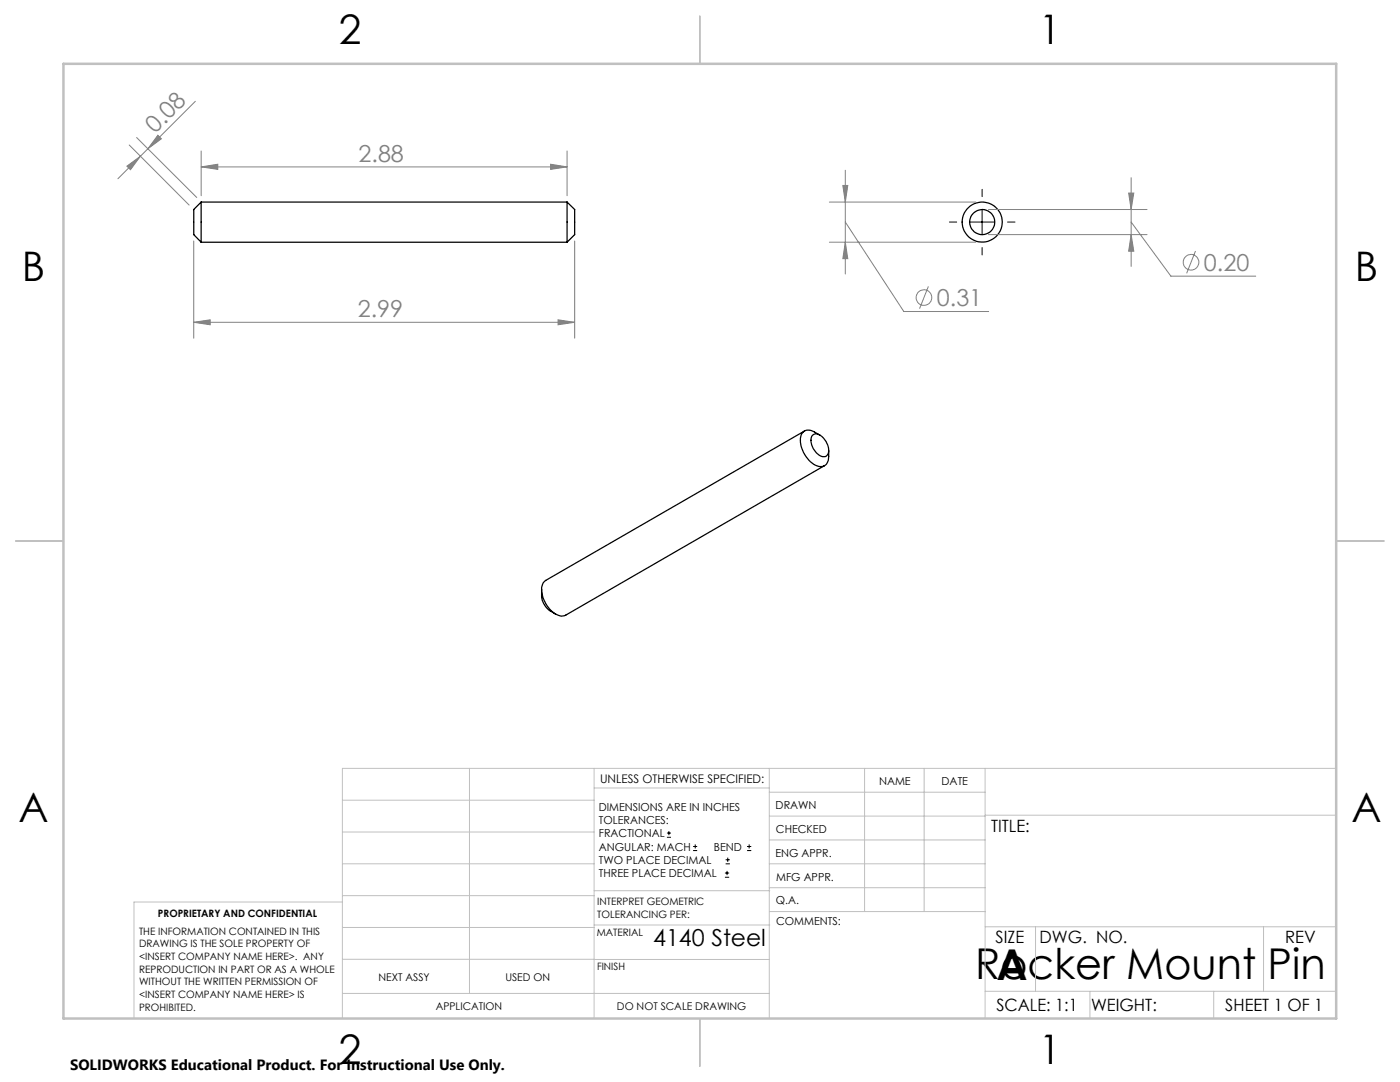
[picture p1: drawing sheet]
<svg xmlns="http://www.w3.org/2000/svg" width="279mm" height="216mm" viewBox="0 0 279 216" stroke-linecap="round" stroke-linejoin="round" font-family="sans-serif">
<g fill="none" stroke="#000" stroke-width=".25">
<path d="M40.1 40.3v8M40.1 40.3l-1.4 1.5v5l1.4 1.5M40.1 40.3h73.1M40.1 48.3h73.1M113.2 40.3v8M113.2 40.3l1.5 1.5v5l-1.5 1.5M160.5 86l-51.6 29.8-.5 .5-.3 1.4M162.1 86.9a1.35 1.35 0 0 1 2.1 .3 3.2 3.2 0 0 1 1 3.5 1.29 1.29 0 0 1-2-.1 3.1 3.1 0 0 1-1.1-3.7zM163.6 86.8l-1-.6a1.71 1.71 0 0 0-2-.2 1.71 1.71 0 0 0-.9 1.8 5.8 5.8 0 0 0 3.7 5.3 1.66 1.66 0 0 0 2-2v-1.2M164.5 92.9l-51.6 29.8a2.94 2.94 0 0 1-3.4-1.4 6.2 6.2 0 0 1-1.4-3.6M108.1 117.7v1.2a3.9 3.9 0 0 0 1.8 3l1 .7"/>
<circle cx="196" cy="44.3" r="4"/>
<circle cx="196" cy="44.3" r="2.49"/>
</g>
<g fill="none" stroke="#808080" stroke-width=".2">
<path d="M25.3 33.2l2.7-2-2 2.7zM25.8 28.9l11.9 12M27.3 27.4l12 12M31.5 27l.7 .7-2.7 2zM39 20.2l-15.5 15.5M40.1 33.3l3.4-.5v1zM40.1 30.1v9M40.1 33.3h73.1M109.9 32.8l3.3 .5-3.3 .5zM113.2 30.1v9M168.2 37h1l-.5 3.3zM168.7 34v20.7"/>
<path d="M225.2 38.5h1.1l-.6 3.3zM225.7 35.5v17.7M38.7 48.1v19.4M114.7 48.1v19.4M165.5 40.3h29.2M165.5 48.3h29.2M168.7 48.3l.5 3.3h-1zM168.7 44.3l11.7 17.9h16.9M185.3 57.2l-1.8 4.4M197.3 41.8h31.6M197.3 46.8h31.6M225.7 46.8l.6 3.3h-1.1z"/>
<path d="M225.7 44.3l8 10.8h16.9M238.6 50.1l-1.8 4.4M38.7 64.3l3.2-.5v1zM38.7 64.3h76M111.4 63.8l3.3 .5-3.3 .5z"/>
<circle cx="184.4" cy="59.4" r="1.56"/>
<circle cx="237.7" cy="52.3" r="1.56"/>
</g>
<g fill="none" stroke="#000" stroke-width=".2">
<path d="M196 37.8v1.4M189.5 44.3h1.4M193.5 44.3h5M196 41.8v5M196 49.4v1.5M201.1 44.3h1.5M133.1 167.1h.8M133.1 166.2h.8M133.5 165.8v.9M138.3 169.7h.8M138.3 168.9h.8M138.7 168.5v.8"/>
<path d="M144.7 175h.8M144.7 174.2h.8M144.8 172.4h.9M144.8 171.6h.9M145.1 173.8v.8M145.2 171.1v.9M149.1 169.7h.8M149.1 168.9h.8M149.5 168.5v.8"/>
</g>
<g fill="none" stroke="#c0c0c0" stroke-width=".2">
<path d="M68.3 159.7h50.3M93.7 153.3v44.9M118.6 153.3v49.9M118.6 157.2h34.9M153.5 153.3v49.9M153.5 158.1h43.1M172.5 153.3v28.6M184.4 153.3v28.6M196.6 153.3v49.9M266.7 153.3h-198.4v49.9M68.3 178.7h50.3M68.3 172.4h50.3"/>
<path d="M68.3 166h50.3M68.3 180h-41.6v23.2M118.6 177.7h35M153.5 167.6h43.1M153.5 162.8h43.1M153.5 172.4h43.1M153.5 177.1h43.1M196.6 162.7h70.1M68.3 198.2h85.2M68.3 191.4l85.2 .1M68.3 185.1h50.3M118.6 184.6h35"/>
<path d="M153.6 181.9h43M196.6 197.8h70.1M196.6 184.9h70.1M206.7 184.9v12.9M217.5 197.8v5.4M242.2 197.8v5.4M252.2 184.9v12.9"/>
</g>
<path d="M139.7 3.2v9.5M3.1 107.9h9.6M266.7 107.9h9.5M139.7 203.2v9.6" fill="none" stroke="#c0c0c0" stroke-width=".25"/>
<path d="M12.7 12.7h254v190.5h-254z" fill="none" stroke="#c0c0c0" stroke-width=".5"/>
<g fill="#808080">
<path d="M109.9 32.8l3.3 .5-3.3 .5zM40.1 33.3l3.4-.5v1z"/>
<path d="M38.7 64.3l3.2-.5v1zM111.4 63.8l3.3 .5-3.3 .5zM225.2 38.5h1.1l-.6 3.3zM225.7 46.8l.6 3.3h-1.1zM168.2 37h1l-.5 3.3zM168.7 48.3l.5 3.3h-1z"/>
<path d="M31.5 27l.7 .7-2.7 2zM25.3 33.2l2.7-2-2 2.7z"/>
</g>
<g font-size="8.5">
<text x="194.6" y="195.4">Rocker Mount Pin</text>
<text x="198.9" y="195.5">A</text>
</g>
<g font-size="8.1">
<text x="67.6" y="8.9">2</text>
<text x="207.3" y="8.9">1</text>
<text x="4.4" y="56.2">B</text>
<text x="270.4" y="56.2">B</text>
<text x="3.7" y="164.1">A</text>
<text x="269.7" y="164.1">A</text>
<text x="67.6" y="212.4">2</text>
<text x="207.3" y="212.4">1</text>
</g>
<g font-size="4.7" fill="#808080">
<text x="31" y="26.8" transform="rotate(-45 31 26.8)">0.08</text>
<text x="71.6" y="32.3">2.88</text>
<text x="240.3" y="54">0.20</text>
<text x="71.4" y="63.3">2.99</text>
<text x="187" y="61.1">0.31</text>
</g>
<text font-size="4.7" x="130.3" y="188.7">4140 Steel</text>
<g font-size="3.4">
<text x="197.8" y="166">TITLE:</text>
<text x="198.7" y="188.1">SIZE</text>
<text x="207.5" y="188.1">DWG. NO.</text>
<text x="256.5" y="188.2">REV</text>
<text x="198.8" y="201.7">SCALE: 1:1</text>
<text x="217.7" y="201.8">WEIGHT:</text>
<text x="244.5" y="201.7">SHEET 1 OF 1</text>
</g>
<text font-size="3" x="14" y="213.5">SOLIDWORKS Educational Product. For Instructional Use Only.</text>
<text font-size="2.4" x="119.8" y="156.2">UNLESS OTHERWISE SPECIFIED:</text>
<g font-size="2.2">
<text x="119.5" y="161.8">DIMENSIONS ARE IN INCHES</text>
<text x="154.8" y="161.4">DRAWN</text>
<text x="175.4" y="156.6">NAME</text>
<text x="187.9" y="156.7">DATE</text>
<text x="119.5" y="164.4">TOLERANCES:</text>
<text x="119.5" y="167.1">FRACTIONAL</text>
<text x="154.9" y="166.3">CHECKED</text>
<text x="119.5" y="169.7">ANGULAR: MACH</text>
<text x="119.5" y="172.4">TWO PLACE DECIMAL</text>
<text x="142.5" y="169.7">BEND</text>
<text x="154.8" y="170.9">ENG APPR.</text>
<text x="119.5" y="175">THREE PLACE DECIMAL</text>
<text x="154.9" y="175.7">MFG APPR.</text>
<text x="154.9" y="180.4">Q.A.</text>
<text x="154.9" y="184.6">COMMENTS:</text>
</g>
<g font-size="2.1">
<text x="75.5" y="195.7">NEXT ASSY</text>
<text x="100.9" y="195.7">USED ON</text>
<text x="86.9" y="201.5">APPLICATION</text>
<text x="123.1" y="201.6">DO NOT SCALE DRAWING</text>
</g>
<g font-size="2">
<text x="31.5" y="182.9">PROPRIETARY AND CONFIDENTIAL</text>
<text x="119.2" y="180.6">INTERPRET GEOMETRIC</text>
<text x="119.2" y="183.1">TOLERANCING PER:</text>
<text x="27.8" y="186.5">THE INFORMATION CONTAINED IN THIS</text>
<text x="27.8" y="189">DRAWING IS THE SOLE PROPERTY OF</text>
<text x="27.8" y="191.6">&lt;INSERT COMPANY NAME HERE&gt;. ANY</text>
<text x="119.1" y="186.7">MATERIAL</text>
<text x="27.8" y="194.1">REPRODUCTION IN PART OR AS A WHOLE</text>
<text x="27.8" y="196.6">WITHOUT THE WRITTEN PERMISSION OF</text>
<text x="119.1" y="193.5">FINISH</text>
<text x="27.8" y="199.1">&lt;INSERT COMPANY NAME HERE&gt; IS</text>
<text x="27.8" y="201.7">PROHIBITED.</text>
</g>
</svg>
